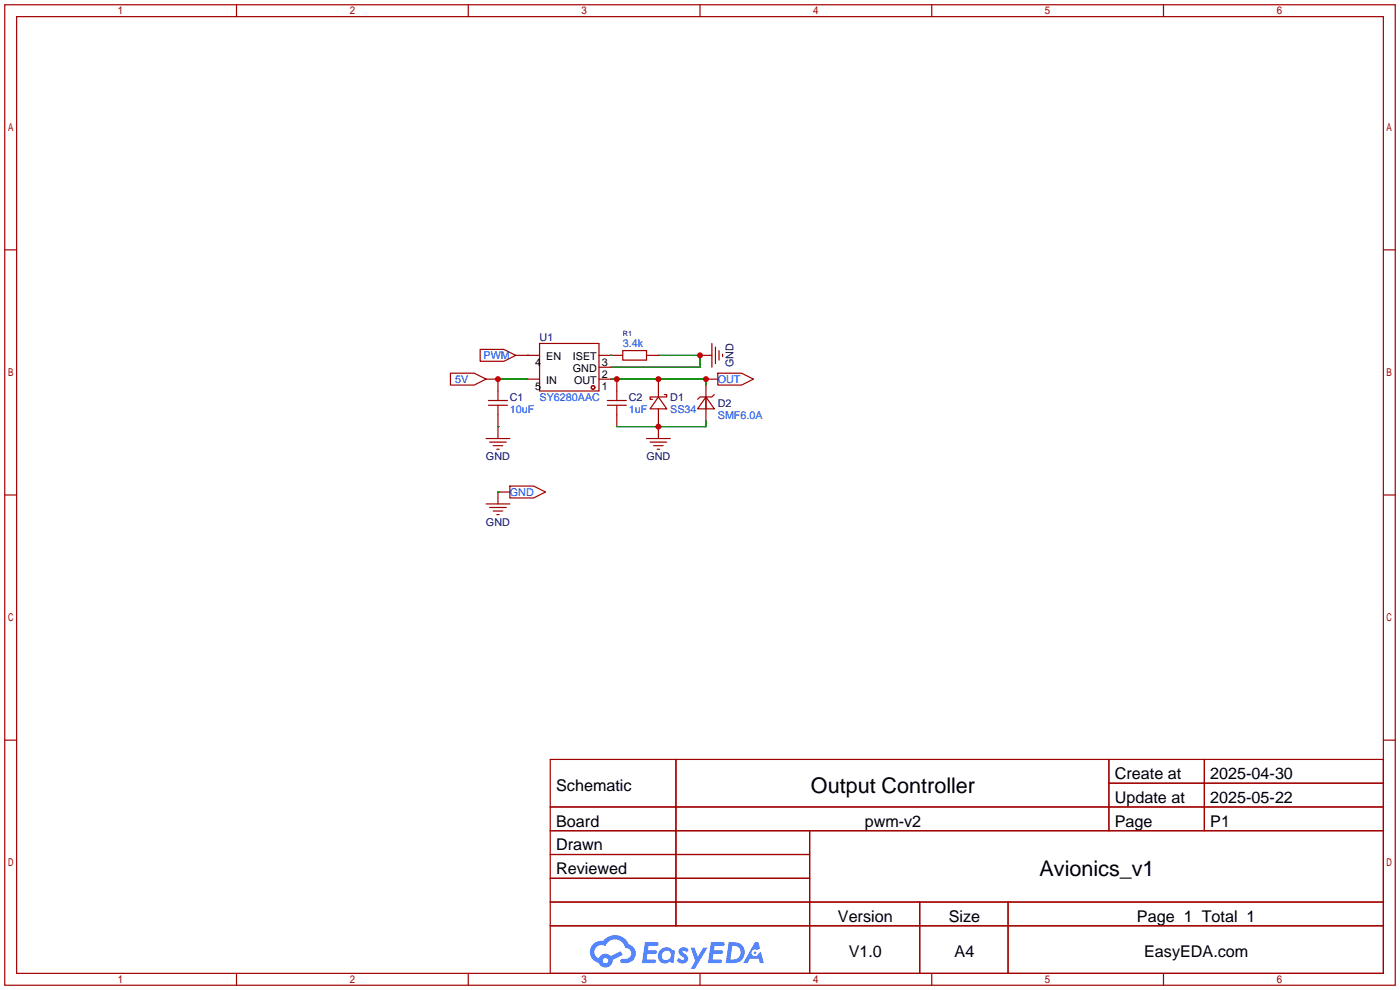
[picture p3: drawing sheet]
<svg xmlns="http://www.w3.org/2000/svg" width="299mm" height="212mm" viewBox="0 0 299 212" stroke-linecap="round" stroke-linejoin="round" font-family="sans-serif">
<g fill="none" stroke="#a10000" stroke-width=".25">
<path d="M1 1h297.2v209.6h-297.2zM3.6 3.6h292.1v204.4h-292.1zM50.5 1v2.6M100.1 1v2.6M149.6 1v2.6M199.1 1v2.6M248.7 1v2.6M1 53.4h2.6M295.7 53.4h2.5M1 105.8h2.6M295.7 105.8h2.5M1 158.2h2.6"/>
<path d="M295.7 158.2h2.5M117.6 162.3h178.1v45.7h-178.1zM117.6 172.5h178.1M117.6 177.5h178.1M144.5 162.3v35.6M173 177.5v30.5M237 162.3v15.2M237 167.4h58.7M257.4 162.3v15.2M117.6 182.6h55.4M117.6 192.8h178.1M117.6 187.7h55.4"/>
<path d="M117.6 197.9h178.1M196.6 192.8v15.2M215.4 192.8v15.2M50.5 208v2.6M100.1 208v2.6M149.6 208v2.6M199.1 208v2.6M248.7 208v2.6"/>
</g>
<g fill="#5487ff">
<path d="M145.3 202.7a1.3 1.3 0 0 1 1.9 .3l-.4 .6a.54 .54 0 0 0-.9-.2l.1 .2a1.34 1.34 0 0 1 .9 1.8 1.47 1.47 0 0 1-2.3-.1l.5-.6 .8 .5a.31 .31 0 0 0 .4-.3 .31 .31 0 0 0-.3-.4 1.12 1.12 0 0 1-.7-1.8z"/>
<path d="M147.6 202.5h.9l.6 2 1.2-2h.9l-2.7 4.6h-.9l1-1.7z"/>
<path d="M137.8 201.4h1.7a1.31 1.31 0 0 1 1.2 .2 .4 .4 0 0 1-.3 .5l-1.8 .1-.1 .9h1.6a.4 .4 0 0 1 .4 .4 .4 .4 0 0 1-.5 .4h-1.6l-.2 1.2h1.4a.46 .46 0 0 1 .5 0 .46 .46 0 0 1 .1 .5l-.4 .2h-2.6z"/>
<path d="M151.9 201.4h1.7a1.32 1.32 0 0 1 1.2 .2 .39 .39 0 0 1-.3 .5l-1.8 .1-.1 .9h1.6a.4 .4 0 0 1 .4 .4 .4 .4 0 0 1-.4 .4h-1.7l-.2 1.2h1.4a.46 .46 0 0 1 .5 0 .46 .46 0 0 1 .1 .5l-.4 .2h-2.6z"/>
<path d="M161.3 201.4h.8l.3 1.3-.6 .4a.75 .75 0 0 0-1.1 .3 .75 .75 0 0 0 .5 1 .75 .75 0 0 0 .9-.7l.5-.2 .6 2.3h-.8l-.3-.9h-1.8l-.5 .9h-1z"/>
<path d="M155.7 201.4l-.6 4.4h1.5a2.27 2.27 0 0 0 2.6-2.2 2.27 2.27 0 0 0-2.7-2.2zM156.5 202.1a1.5 1.5 0 0 1 1.8 1.6 1.5 1.5 0 0 1-1.9 1.4h-.3z"/>
<path d="M141.2 203a1.6 1.6 0 0 0-.3 2.3 1.6 1.6 0 0 0 2.3 .2l.7 .3 .3-2.4-.1-.3-.5-.1a1.58 1.58 0 0 0-2.4 0zM141.8 203.5a.98 .98 0 0 1 1.6 .4 .98 .98 0 0 1-1.1 1.3 .94 .94 0 0 1-.9-.7 .94 .94 0 0 1 .4-1z"/>
<path d="M126.8 201.8a2.37 2.37 0 0 0 1.1 4 1.54 1.54 0 0 0 1.8 1 1.54 1.54 0 0 0 1.2-1.6l2.2-1.1-.5-.8-2 1a1.57 1.57 0 0 0-2.7 .5 1.5 1.5 0 0 1-.7-2.1 1.5 1.5 0 0 1 2.2-.5 2.23 2.23 0 0 1 2.3-1.4 2.23 2.23 0 0 1 2 1.8 1.16 1.16 0 0 1 1.2 1.1 1.16 1.16 0 0 1-1.1 1.2h-.7a.47 .47 0 0 0-.5 .4 .47 .47 0 0 0 .4 .5 2.17 2.17 0 0 0 2.5-.9 2.17 2.17 0 0 0-.3-2.7l-.8-.4a3.2 3.2 0 0 0-5.5-.7l-1.1 .1zM128.8 205.3a.6 .6 0 0 1 1.2 0 .6 .6 0 0 1-1.2 0z"/>
<circle cx="161.4" cy="203.6" r=".28"/>
</g>
<g fill="none" stroke="#a10000" stroke-width=".25">
<path d="M96.3 79.8h5l2.6 1.2-2.6 1.3h-5zM102.6 74.7h5.1l2.5 1.2-2.5 1.3h-5.1zM110.2 75.9h5.1M115.3 73.4h12.7v10.2h-12.7zM128 75.9h5.1M128 78.5h2.6M133.1 74.9h5.1v2.1h-5.1zM138.2 75.9h2.5M149.6 75.9h2.5M152.1 73.4v5.1M152.9 74.2v3.5M153.4 79.8h5.1l2.5 1.2-2.5 1.3h-5.1z"/>
<path d="M153.7 74.9v2.1M154.4 75.7v.5M103.9 81h2.5v4.6M103.9 93.7h5.1M104.4 86.6h4.1M104.4 85.6h4.1M104.6 94.5h3.6M105.4 95.2h2M106.2 96h.5M106.4 86.6v7.1M112.8 81h2.5M128 81h2.6"/>
<path d="M129.8 86.6h4.1M129.8 85.6h4.1M131.8 81v4.6M131.8 86.6v4.6M138.2 93.7h5.1M138.9 94.5h3.6M139.7 95.2h2M140.5 96h.5M140.7 84.8l1.8 2.6h-3.6zM140.7 81v3.8M140.7 87.4v6.3M142 84.3h.5v.5h-3.6v.5h.5"/>
<path d="M150.9 84.8l1.8 2.6h-3.6zM150.9 81h2.5M150.9 82.3v7.6M152.7 84.3l-.6 .5h-2.5l-.5 .5M103.9 107.7h5.1M104.6 108.5h3.6M105.4 109.2h2M106.2 110h.5M109 103.9h5l2.6 1.3-2.6 1.2h-5zM109 105.2h-2.6v2.5"/>
<circle cx="126.7" cy="82.8" r=".38"/>
</g>
<path d="M112.8 75.9h.1M130.6 75.9h.1M140.7 75.9h8.9v2.6h-19M106.4 91.2h.1M106.4 81h6.4M130.6 81h20.3v1.3M150.9 89.9v1.3h-19.1M106.4 105.2h.1" fill="none" stroke="#008700" stroke-width=".25"/>
<g fill="#c00">
<circle cx="106.4" cy="81" r=".63"/>
<circle cx="131.8" cy="81" r=".63"/>
<circle cx="140.7" cy="81" r=".63"/>
<circle cx="150.9" cy="81" r=".63"/>
<circle cx="149.6" cy="75.9" r=".63"/>
<circle cx="140.7" cy="91.2" r=".63"/>
</g>
<g font-size="4.6">
<text x="173.3" y="169.4">Output Controller</text>
<text x="222.2" y="187.2">Avionics_v1</text>
</g>
<g font-size="3.5">
<text x="238.3" y="166.5">Create at</text>
<text x="258.7" y="166.5">2025-04-30</text>
<text x="118.9" y="169.1">Schematic</text>
<text x="238.3" y="171.6">Update at</text>
<text x="258.7" y="171.6">2025-05-22</text>
<text x="118.9" y="176.7">Board</text>
<text x="184.8" y="176.7">pwm-v2</text>
<text x="238.3" y="176.7">Page</text>
<text x="258.7" y="176.7">P1</text>
<text x="118.9" y="181.8">Drawn</text>
<text x="118.9" y="186.8">Reviewed</text>
<text x="179.1" y="197">Version</text>
<text x="202.8" y="197">Size</text>
<text x="243" y="197">Page 1 Total 1</text>
<text x="181.4" y="204.6">V1.0</text>
<text x="204" y="204.6">A4</text>
<text x="244.5" y="204.6">EasyEDA.com</text>
</g>
<g font-size="2.3" fill="#00f">
<text x="103.3" y="76.8">PWM</text>
<text x="133.1" y="74.2">3.4k</text>
<text x="97.3" y="81.8">5V</text>
<text x="153.4" y="81.8">OUT</text>
<text x="109" y="88.2">10uF</text>
<text x="115.3" y="85.6">SY6280AAC</text>
<text x="134.4" y="88.2">1uF</text>
<text x="143.3" y="88.2">SS34</text>
<text x="153.4" y="89.5">SMF6.0A</text>
<text x="109" y="106">GND</text>
</g>
<g font-size="2.3" fill="#000080">
<text x="115.3" y="72.9">U1</text>
<text x="156.8" y="78.5" transform="rotate(-90 156.8 78.5)">GND</text>
<text x="109" y="85.6">C1</text>
<text x="134.4" y="85.6">C2</text>
<text x="143.3" y="85.6">D1</text>
<text x="153.4" y="86.9">D2</text>
<text x="103.9" y="98.3">GND</text>
<text x="138.2" y="98.3">GND</text>
<text x="103.9" y="112.3">GND</text>
</g>
<g font-size="2.3">
<text x="116.7" y="77">EN</text>
<text x="122.4" y="77">ISET</text>
<text x="114.4" y="78.3">4</text>
<text x="114.4" y="83.4">5</text>
<text x="116.7" y="82.1">IN</text>
<text x="122.4" y="79.5">GND</text>
<text x="122.7" y="82.1">OUT</text>
<text x="128.6" y="83.4">1</text>
<text x="128.6" y="80.8">2</text>
<text x="128.6" y="78.3">3</text>
</g>
<text font-size="1.6" fill="#000080" x="133.1" y="71.8">R1</text>
</svg>
